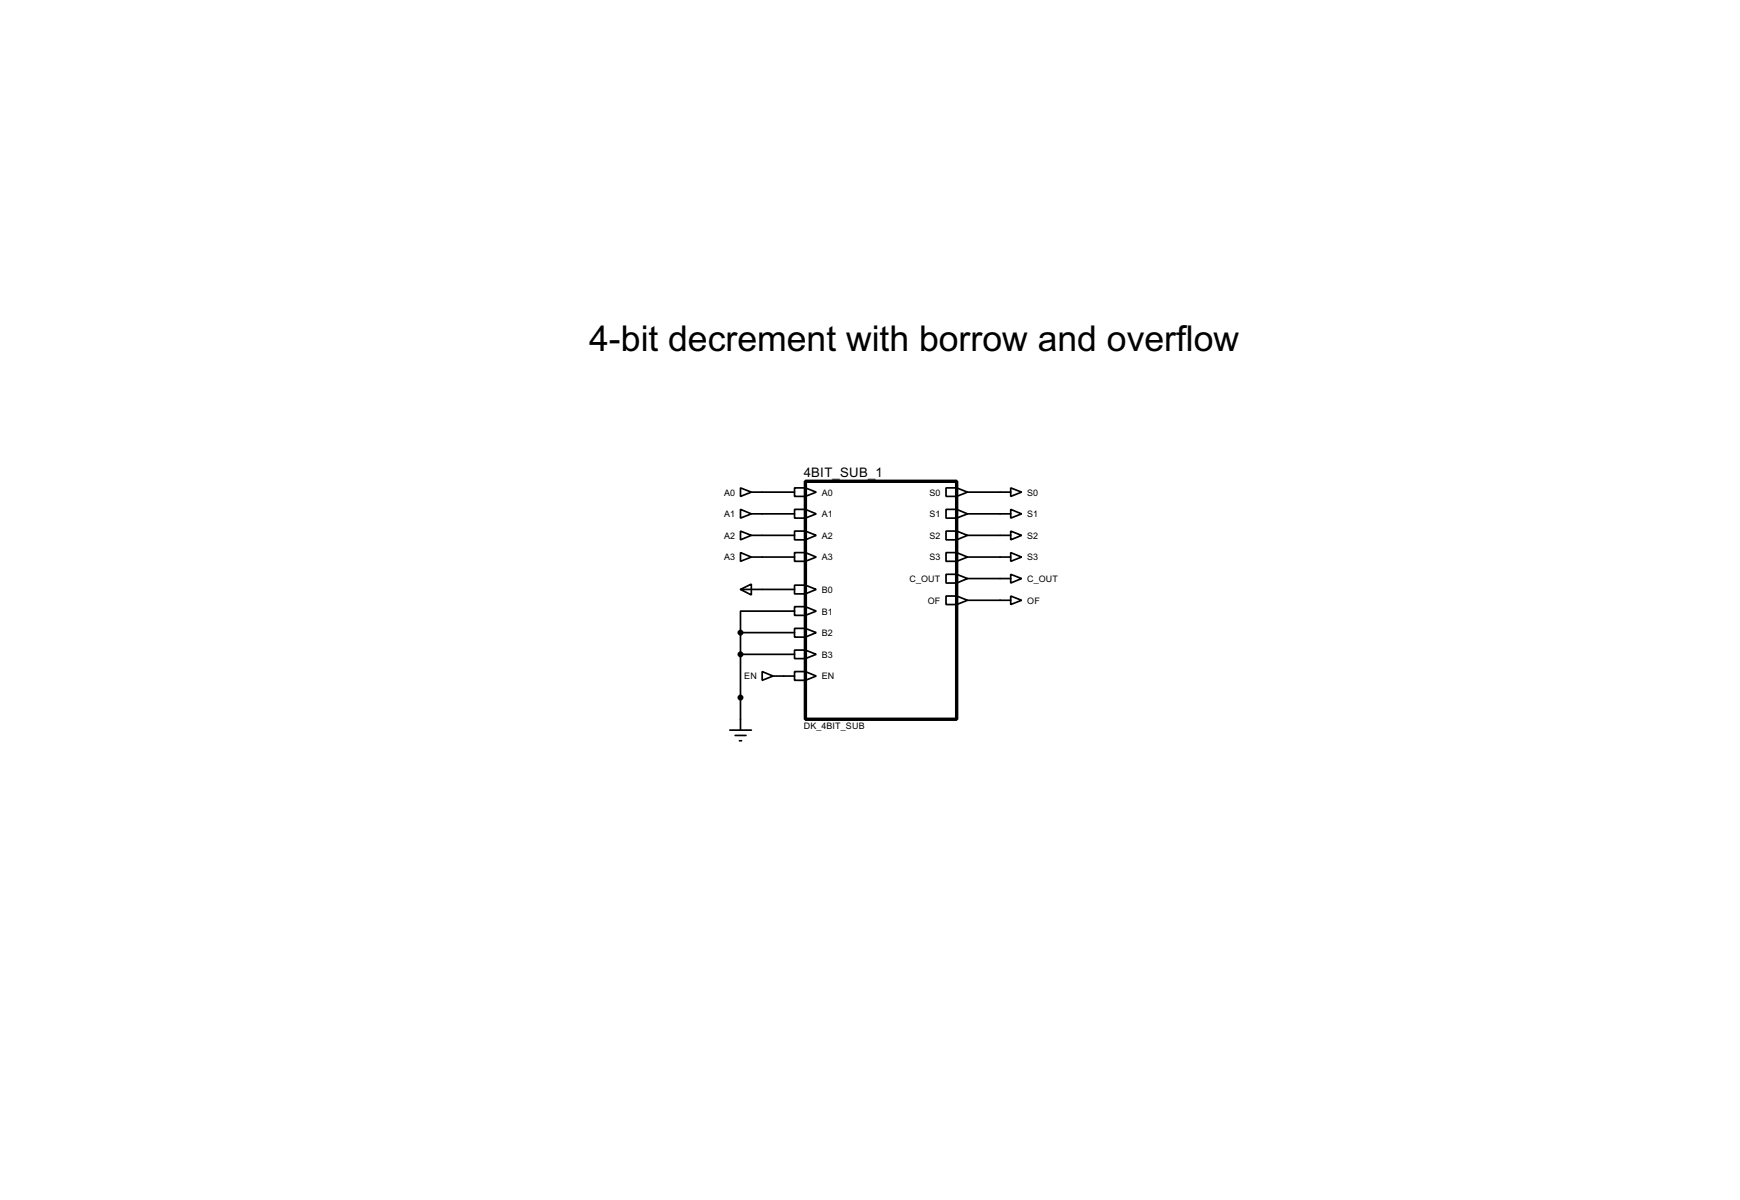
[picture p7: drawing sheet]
<svg xmlns="http://www.w3.org/2000/svg" width="409mm" height="282mm" viewBox="0 0 409 282" stroke-linecap="round" stroke-linejoin="round" font-family="sans-serif">
<g fill="none" stroke="#000" stroke-width=".4">
<path d="M174 114.6l2.6 1-2.6 1zM174 119.7l2.6 1-2.6 1zM176.6 115.6h10.1M186.7 114.6h2.6l2.5 1-2.5 1h-2.6zM186.7 119.7h2.6l2.5 1-2.5 1h-2.6zM189.3 114.6v2M189.3 119.7v2M222.3 114.6h2.5l2.6 1-2.6 1h-2.5zM222.3 119.7h2.5l2.6 1-2.6 1h-2.5zM224.8 114.6v2M224.8 119.7v2M227.4 115.6h10.1"/>
<path d="M237.5 114.6l2.6 1-2.6 1zM237.5 119.7l2.6 1-2.6 1zM174 138.5l2.6-1.3v2.6zM174 124.8l2.6 1-2.6 1zM174 129.8l2.6 1.1-2.6 1zM174 138.5h12.7M176.6 120.7h10.1M176.6 125.8h10.1M176.6 130.9h10.1M186.7 124.8h2.6l2.5 1-2.5 1h-2.6zM186.7 129.8h2.6l2.5 1.1-2.5 1h-2.6zM186.7 137.5h2.6l2.5 1-2.5 1h-2.6z"/>
<path d="M189.3 124.8v2M189.3 129.8v2.1M189.3 137.5v2M222.3 124.8h2.5l2.6 1-2.6 1h-2.5zM222.3 129.8h2.5l2.6 1.1-2.6 1h-2.5zM222.3 134.9h2.5l2.6 1-2.6 1.1h-2.5zM224.8 124.8v2M224.8 129.8v2.1M224.8 134.9v2.1M227.4 120.7h10.1M227.4 125.8h10.1M227.4 130.9h10.1"/>
<path d="M227.4 135.9h10.1M237.5 124.8l2.6 1-2.6 1zM237.5 129.8l2.6 1.1-2.6 1zM237.5 134.9l2.6 1-2.6 1.1zM174 148.6h12.7M174 148.6v22.9M174 153.7h12.7M179.1 157.8l2.6 1-2.6 1zM181.7 158.8h5M186.7 142.5h2.6l2.5 1.1-2.5 1h-2.6zM186.7 147.6h2.6l2.5 1-2.5 1.1h-2.6zM186.7 152.7h2.6l2.5 1-2.5 1h-2.6z"/>
<path d="M186.7 157.8h2.6l2.5 1-2.5 1h-2.6zM186.7 143.6h-12.7v5M189.3 142.5v2.1M189.3 147.6v2.1M189.3 152.7v2M189.3 157.8v2M222.3 140h2.5l2.6 1-2.6 1h-2.5zM224.8 140v2M227.4 141h10.1M237.5 140l2.6 1-2.6 1zM171.5 171.5h5.1M172.8 172.8h2.5"/>
<path d="M173.8 174h.5"/>
</g>
<path d="M189.3 113.1h35.5v55.9h-35.5z" fill="none" stroke="#000" stroke-width=".8"/>
<g fill="#000" stroke="#000" stroke-width=".4">
<circle cx="174" cy="153.7" r=".5"/>
<circle cx="174" cy="148.6" r=".5"/>
<circle cx="174" cy="163.9" r=".5"/>
</g>
<text font-size="9.4" x="138.5" y="82.5">4-bit decrement with borrow and overflow</text>
<text font-size="3.5" x="188.9" y="112.1">4BIT_SUB_1</text>
<g font-size="2.4">
<text x="170.2" y="116.4">A0</text>
<text x="193.1" y="116.4">A0</text>
<text x="218.4" y="116.4">S0</text>
<text x="241.4" y="116.4">S0</text>
<text x="170.2" y="121.5">A1</text>
<text x="193.1" y="121.5">A1</text>
<text x="218.4" y="121.5">S1</text>
<text x="241.4" y="121.5">S1</text>
<text x="170.2" y="126.6">A2</text>
<text x="170.2" y="131.7">A3</text>
<text x="193.1" y="126.6">A2</text>
<text x="193.1" y="131.7">A3</text>
<text x="218.4" y="126.6">S2</text>
<text x="218.4" y="131.7">S3</text>
<text x="241.4" y="126.6">S2</text>
<text x="241.4" y="131.7">S3</text>
<text x="213.7" y="136.7">C_OUT</text>
<text x="241.4" y="136.7">C_OUT</text>
<text x="193.1" y="139.3">B0</text>
<text x="218" y="141.8">OF</text>
<text x="241.4" y="141.8">OF</text>
<text x="193.1" y="144.4">B1</text>
<text x="193.1" y="149.4">B2</text>
<text x="193.1" y="154.5">B3</text>
<text x="174.9" y="159.6">EN</text>
<text x="193.1" y="159.6">EN</text>
<text x="188.9" y="171.4">DK_4BIT_SUB</text>
</g>
</svg>
